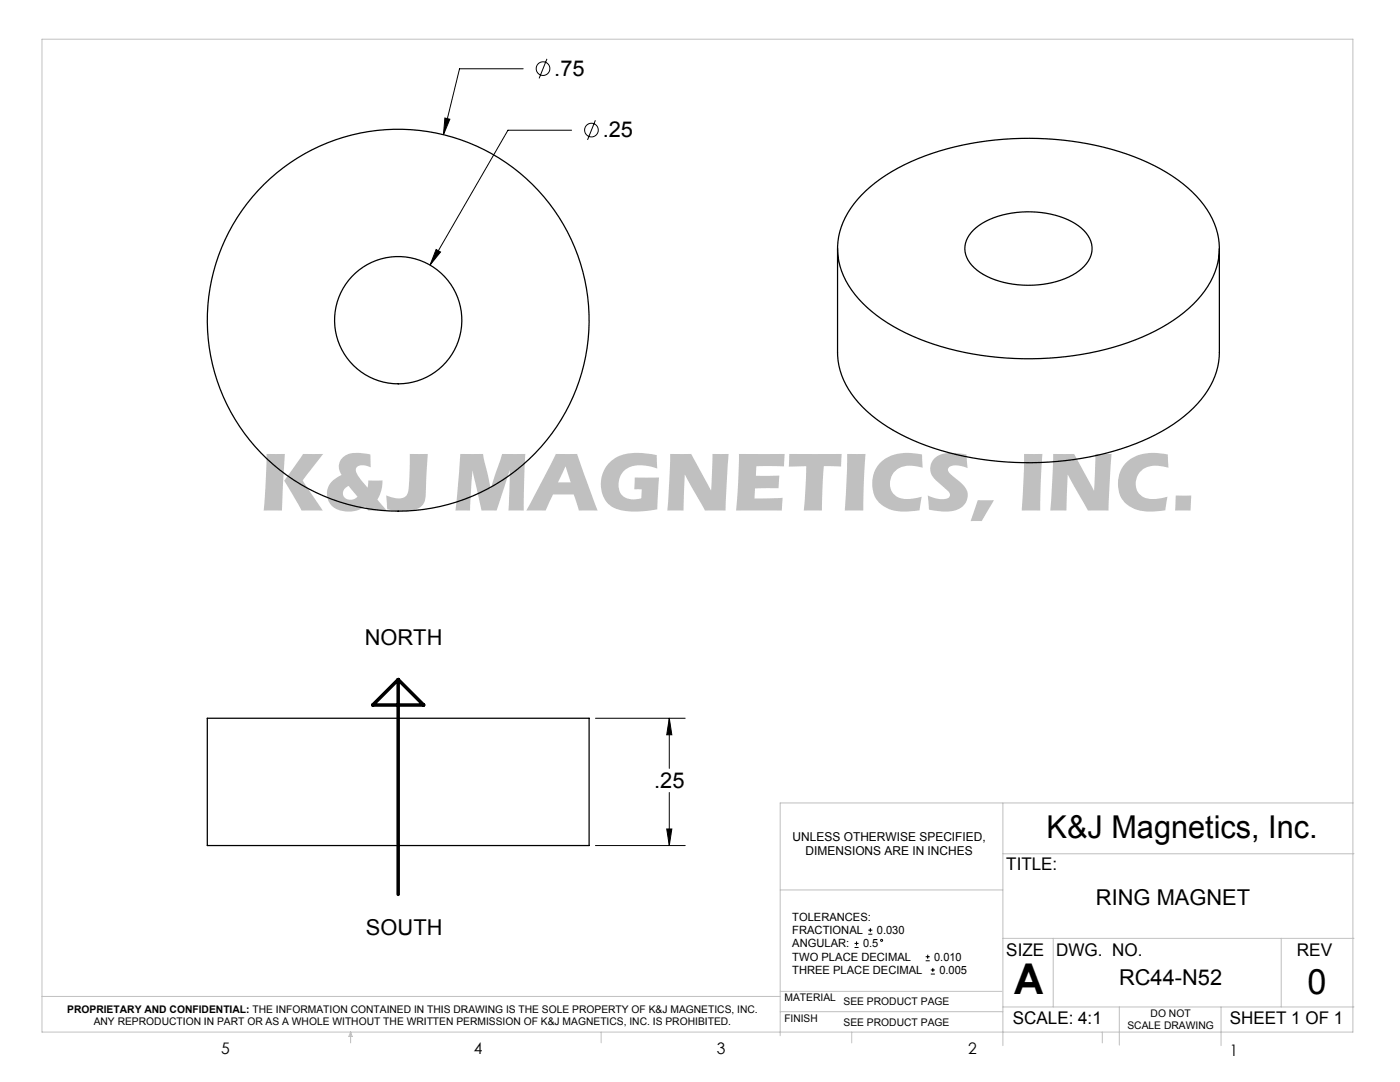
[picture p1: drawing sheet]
<svg xmlns="http://www.w3.org/2000/svg" width="279mm" height="216mm" viewBox="0 0 279 216" stroke-linecap="round" stroke-linejoin="round" font-family="sans-serif">
<g fill="none" stroke="#000" stroke-width=".2">
<path d="M104.4 13.7h-12.7l-3.2 13.2M109.2 11.7l-1.6 3.9M88.8 23.5l1 .3-1.3 3.1zM114.1 26h-12.7l-15.6 26.9M118.8 24l-1.5 3.9M87 49.8l.9 .5-2.1 2.6zM118.8 143.3h17.9M133.6 143.3l.5 3.3h-1zM133.6 143.3v10M133.6 158.1v10.6M118.8 168.7h17.9M133.1 165.4h1l-.5 3.3z"/>
<path d="M170.5 189.1h.8M170.5 188.2h.8M170.9 187.8v.9M173.3 186.4h.8M173.3 185.6h.8M173.7 185.2v.8M184.7 191.7h.8M184.7 190.9h.8M185.1 190.5v.8M185.8 194.4h.8M185.8 193.6h.8M186.2 193.1v.9"/>
<circle cx="108.4" cy="13.7" r="1.36"/>
<circle cx="118" cy="26" r="1.36"/>
<circle cx="175.9" cy="187.6" r=".2"/>
</g>
<path d="M79.5 135.6v42.9M74.4 140.7l5.1-5.1 5 5.1z" fill="none" stroke="#000" stroke-width=".7"/>
<g fill="none" stroke="#c0c0c0" stroke-width=".2">
<path d="M8.4 7.8h261.6v198.1h-261.6zM155.7 177.6h44.5M200.2 160.2v48.4M200.2 170.4h70M270.1 160.2h-114.4v46.5M8.4 198.8h147.3M155.7 197.8h44.2M200.2 187.2h70M210.2 187.2v13.7M255.7 187.2v13.7M70 205.9v2.2M70 205.9l.3 .9h-.7z"/>
<path d="M120 205.9v2.2M155.7 201.9h44.5M170 205.9v2.2M200.2 200.9h70M220 205.9v2.2M223.4 200.9v7.6M243.7 200.9v7.7"/>
</g>
<path d="M133.1 165.4h1l-.5 3.3zM133.6 143.3l.5 3.3h-1zM87 49.8l-1.2 3.1 2.1-2.6zM88.8 23.5l-.3 3.4 1.3-3.1z" fill="#000"/>
<g fill="none" stroke="#000" stroke-width=".25">
<path d="M171.9 38.9a38 38 0 0 1 18.7-9.6 61.7 61.7 0 0 1 38.4 3.1 27.2 27.2 0 0 1 12.4 10.3 13.7 13.7 0 0 1-1.7 16.3 33.8 33.8 0 0 1-16 9.8 62.1 62.1 0 0 1-41.6-1.7 28.2 28.2 0 0 1-12.8-10.2 13.6 13.6 0 0 1 1.1-16.2zM167.2 49.6v20.7a15.9 15.9 0 0 0 5.8 11.8 42.5 42.5 0 0 0 21.2 9.3 61.1 61.1 0 0 0 35.2-4 26.7 26.7 0 0 0 12.2-10.4l1.2-2.9 .5-2.9 .1-21.6M194.3 45.9a16.7 16.7 0 0 1 12.5-3.6 14.5 14.5 0 0 1 10 4.2 4.8 4.8 0 0 1-.9 7.1 17.3 17.3 0 0 1-12.7 3.2 14.3 14.3 0 0 1-9.2-3.9 4.8 4.8 0 0 1 .3-7zM41.4 143.3h76.2v25.4h-76.2z"/>
<circle cx="79.5" cy="63.9" r="38.1"/>
<circle cx="79.5" cy="63.9" r="12.7"/>
</g>
<text font-size="16.9" fill="#c0c0c0" x="51.8" y="101.9">K&amp;J MAGNETICS, INC.</text>
<text font-size="8.5" x="202.2" y="198.3">A</text>
<text font-size="7" x="260.9" y="198.2">0</text>
<text font-size="6.3" x="208.9" y="167.3">K&amp;J Magnetics, Inc.</text>
<g font-size="4.4">
<text x="110.6" y="15.2">.75</text>
<text x="120.3" y="27.4">.25</text>
<text x="72.8" y="128.6">NORTH</text>
<text x="130.6" y="157.2">.25</text>
<text x="218.7" y="180.5">RING MAGNET</text>
<text x="73" y="186.5">SOUTH</text>
<text x="223.3" y="196.6">RC44-N52</text>
</g>
<g font-size="3.5">
<text x="200.8" y="173.5">TITLE:</text>
<text x="200.8" y="190.8">SIZE</text>
<text x="210.8" y="190.8">DWG. NO.</text>
<text x="258.8" y="190.8">REV</text>
<text x="202.1" y="204.4">SCALE: 4:1</text>
<text x="245.4" y="204.4">SHEET 1 OF 1</text>
</g>
<g font-size="3.2">
<text x="44.2" y="210.4">5</text>
<text x="94.6" y="210.3">4</text>
<text x="143.1" y="210.4">3</text>
<text x="193.2" y="210.3">2</text>
<text x="245.4" y="210.6">1</text>
</g>
<g font-size="2.4">
<text x="158.2" y="167.9">UNLESS OTHERWISE SPECIFIED,</text>
<text x="160.8" y="170.7">DIMENSIONS ARE IN INCHES</text>
</g>
<g font-size="2.3">
<text x="158.1" y="183.7">TOLERANCES:</text>
<text x="158.1" y="189">ANGULAR:</text>
<text x="158.1" y="186.4">FRACTIONAL</text>
<text x="158.1" y="191.7">TWO PLACE DECIMAL</text>
<text x="172.2" y="189">0.5</text>
<text x="175" y="186.4">0.030</text>
<text x="186.4" y="191.7">0.010</text>
<text x="158.1" y="194.3">THREE PLACE DECIMAL</text>
<text x="187.5" y="194.3">0.005</text>
</g>
<g font-size="2.1">
<text x="13.4" y="202.1">PROPRIETARY AND CONFIDENTIAL: THE INFORMATION CONTAINED IN THIS DRAWING IS THE SOLE PROPERTY OF K&amp;J MAGNETICS, INC.</text>
<text x="156.6" y="204">FINISH</text>
<text x="156.6" y="199.8">MATERIAL</text>
<text x="168.3" y="200.5">SEE PRODUCT PAGE</text>
<text x="229.6" y="202.9">DO NOT</text>
<text x="18.7" y="204.6">ANY REPRODUCTION IN PART OR AS A WHOLE WITHOUT THE WRITTEN PERMISSION OF K&amp;J MAGNETICS, INC. IS PROHIBITED.</text>
<text x="168.3" y="204.7">SEE PRODUCT PAGE</text>
<text x="225" y="205.4">SCALE DRAWING</text>
</g>
</svg>
